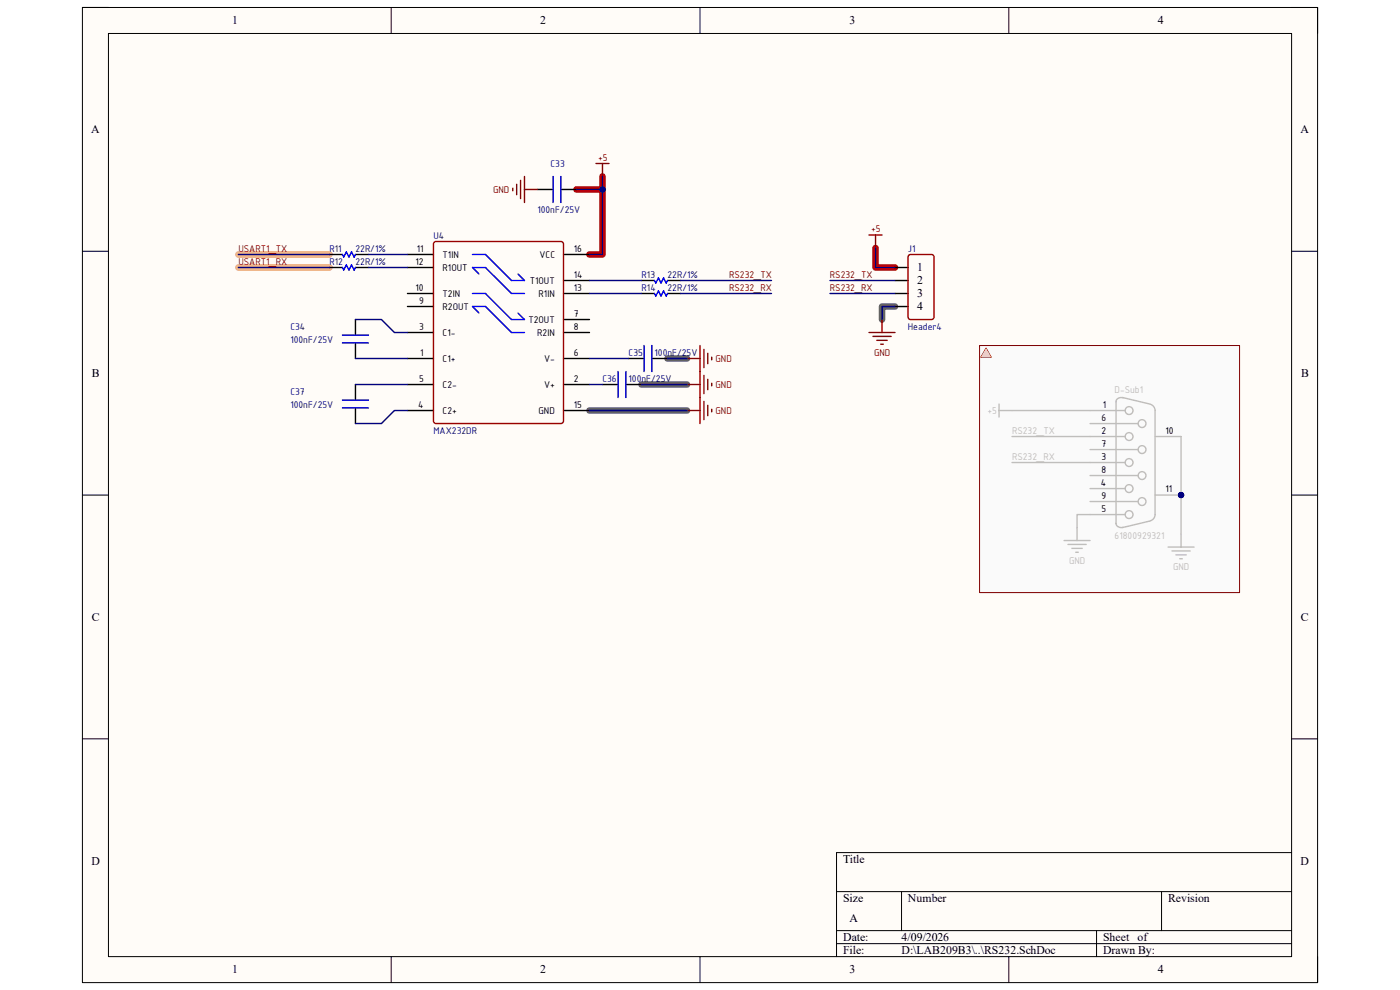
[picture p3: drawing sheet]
<svg xmlns="http://www.w3.org/2000/svg" width="297mm" height="210mm" viewBox="0 0 297 210" stroke-linecap="round" stroke-linejoin="round" font-family="sans-serif">
<path d="M17.5 1.6h262v206.8h-262z" fill-rule="evenodd" fill="#fffcf8"/>
<path d="M17.5 1.6h262v206.8h-262z" fill="none" stroke="#000" stroke-width=".21"/>
<path d="M23 7.1h251v195.8h-251z" fill-rule="evenodd" fill="#fffcf8"/>
<g fill="none" stroke="#000" stroke-width=".21">
<path d="M17.5 1.6h5.5M23 7.1h251v195.8h-251zM83 1.6v5.5M148.5 1.6v5.5M214 1.6v5.5M274 1.6h5.5v5.5M17.5 53.3h5.5M274 53.3h5.5M17.5 105h5.5M274 105h5.5M17.5 156.7h5.5M274 156.7h5.5"/>
<path d="M177.5 189.1h96.5M177.5 197.4h96.5M191.3 189.1v8.3M232.6 197.4v5.5M246.4 189.1v8.3M274 180.9h-96.5v22M83 202.9v5.5M148.5 202.9v5.5M177.5 200.2h96.5M214 202.9v5.5M279.5 202.9v5.5"/>
</g>
<path d="M141.6 76.1h4.1M189.9 65h-2.8v2.8M125.1 87.1h20.6M136.1 81.6h9.6" fill="none" stroke="#666" stroke-width="1.4"/>
<path d="M127.8 37.4v16.6h-2.7M122.3 40.2h5.5M185.7 52.6v4.1h4.2" fill="none" stroke="#c00" stroke-width="1.4"/>
<path d="M50.6 56.7h19.3M50.6 54h19.3" fill="none" stroke="#f6b26b" stroke-width="1.4"/>
<path d="M207.8 73.3h55.2v52.4h-55.2z" fill-rule="evenodd" fill="#fafafa"/>
<g fill="none" stroke="#000" stroke-width=".3">
<path d="M86.4 54h5.6M86.4 56.7h5.6M114 40.2h3.3M119 40.2h3.3M119.5 54h5.6M119.5 59.5h5.6M136.1 59.5h2.7M141.6 59.5h2.8M75.4 67.8v3.3M75.4 72.7v3.4M86.4 76.1h5.6M86.4 70.5h5.6"/>
<path d="M86.4 65h5.6M86.4 62.3h5.6M119.5 76.1h5.6M119.5 70.5h5.6M119.5 67.8h5.6M119.5 62.3h5.6M133.3 76.1h3.3M136.1 62.3h2.7M138.3 76.1h3.3M141.6 62.3h2.8M75.4 81.6v3.3M75.4 86.5v3.3"/>
<path d="M86.4 81.6h5.6M86.4 87.1h5.6M119.5 81.6h5.6M119.5 87.1h5.6M127.8 81.6h3.3M132.8 81.6h3.3"/>
</g>
<path d="M92 51.5l.5-.3h26.5l.5 .3v37.8l-.2 .5h-26.8l-.5-.2z" fill="none" stroke="#980000" stroke-width=".3"/>
<g fill="none" stroke="#00f" stroke-width=".3">
<path d="M117.3 37.4v5.6M119 37.4v5.6M100.2 54h2.8l5.5 5.5h2.8l-1.4-1.4M101.6 58.1l-1.4-1.4h2.8l5.5 5.6h2.8M138.8 59.5l.3 .6 .6-1.1 .5 1.1 .6-1.1 .5 1.1 .3-.6M72.6 71.1h5.6M72.6 72.7h5.6M100.2 62.3h2.8l5.5 5.5h2.8l-1.4-1.4M101.6 66.4l-1.4-1.4h2.8l5.5 5.5h2.8M131.1 78.8v5.5M132.8 78.8v5.5M136.6 73.3v5.5"/>
<path d="M138.3 73.3v5.5M138.8 62.3l.3 .5 .6-1.1 .5 1.1 .6-1.1 .5 1.1 .3-.5M72.6 84.9h5.6M72.6 86.5h5.6"/>
</g>
<g fill="none" stroke="#800000" stroke-width=".3">
<path d="M108.8 39.9v.6M109.6 39.1v2.2M110.4 38.3v3.8M111.3 37.4v5.6M126.4 34.7h2.8M127.8 34.7v2.7M111.3 40.2h2.7M145.7 76.1h2.8M148.5 73.3v16.5M149.3 74.1v3.9M149.3 79.6v3.9M150.2 75v2.2"/>
<path d="M151 75.8v.5M145.7 81.6h2.8M145.7 87.1h2.8M149.3 85.2v3.8M150.2 80.5v2.2M150.2 86v2.2M151 81.3v.5M151 86.8v.6"/>
</g>
<path d="M247.8 116.1h5.5M248.6 116.9h3.9M249.5 117.7h2.2M250.3 118.5h.5M250.6 113.3v2.8" fill="none" stroke="#bfbebc" stroke-width=".3"/>
<circle cx="250.6" cy="105" r=".55" fill="#000080"/>
<circle cx="250.6" cy="105" r=".55" fill="none" stroke="#000080" stroke-width=".21"/>
<g fill="none" stroke="#bfbebc" stroke-width=".3">
<path d="M231.3 92.6h7.4M231.3 87.1h7.4M231.3 98.1h7.4M231.3 89.9h10.2M231.3 95.4h10.2M236.8 87.1v22.1M245 92.6h5.6M231.3 103.6h7.4M231.3 109.2h7.4M231.3 100.9h10.2M231.3 106.4h10.2M245 105h5.6"/>
<circle cx="239.5" cy="92.6" r=".83"/>
<circle cx="239.5" cy="98.1" r=".83"/>
<circle cx="239.5" cy="87.1" r=".83"/>
<circle cx="242.3" cy="89.9" r=".83"/>
<circle cx="242.3" cy="95.4" r=".83"/>
<circle cx="239.5" cy="103.6" r=".83"/>
<circle cx="239.5" cy="109.2" r=".83"/>
<circle cx="242.3" cy="106.4" r=".83"/>
<circle cx="242.3" cy="100.9" r=".83"/>
</g>
<circle cx="250.6" cy="105" r=".55" fill="#000080"/>
<circle cx="250.6" cy="105" r=".55" fill="none" stroke="#000080" stroke-width=".21"/>
<g fill="none" stroke="#bfbebc" stroke-width=".3">
<path d="M211.9 85.7v2.8M211.9 87.1h2.8M236.8 85.2v1.9M238.1 84.3l5.8 1.4M238.3 84.4a1.03 1.03 0 0 0-1.5 .9M244 85.8a1.38 1.38 0 0 1 1 1.3v22.1a1.38 1.38 0 0 1-1 1.3M225.7 114.7h5.6M226.6 115.5h3.8M227.4 116.3h2.2M228.2 117.2h.6M228.5 111.9v2.8M236.8 109.2v1.9"/>
<path d="M236.8 111a1.08 1.08 0 0 0 1.5 .9M243.9 110.5l-5.8 1.4"/>
</g>
<path d="M184.4 49.9h2.7M185.7 49.9v2.7M184.4 70.5h5.5M185.2 71.4h3.9M186 72.2h2.2M186.8 73h.6M187.1 67.8v2.7" fill="none" stroke="#800000" stroke-width=".3"/>
<path d="M69.9 56.7h2.7M69.9 54h2.7M75.4 56.7h2.8M75.4 54h2.8M189.9 56.7h2.7M189.9 59.5h2.7M189.9 62.3h2.7M189.9 65h2.7" fill="none" stroke="#000" stroke-width=".3"/>
<path d="M192.9 54.1l4.7-.1 .5 .3 .1 12.9-.3 .5-4.7 .1-.5-.3-.1-13z" fill="none" stroke="#980000" stroke-width=".3"/>
<path d="M72.6 54l.3 .5 .6-1.1 .5 1.1 .6-1.1 .5 1.1 .3-.5M72.6 56.7l.3 .6 .6-1.1 .5 1.1 .6-1.1 .5 1.1 .3-.6" fill="none" stroke="#00f" stroke-width=".3"/>
<path d="M127.8 37.4v16.6h-2.7M75.4 67.8h5.5l2.8 2.7h2.7M75.4 76.1h11M125.1 76.1h8.2M75.4 81.6h11M86.4 87.1h-2.7l-2.8 2.7h-5.5M125.1 81.6h2.7M125.1 87.1h20.6" fill="none" stroke="#000080" stroke-width=".3"/>
<circle cx="127.8" cy="40.2" r=".55" fill="#000080"/>
<circle cx="127.8" cy="40.2" r=".55" fill="none" stroke="#000080" stroke-width=".21"/>
<path d="M122.3 40.2h5.5" fill="none" stroke="#000080" stroke-width=".3"/>
<circle cx="127.8" cy="40.2" r=".55" fill="#000080"/>
<circle cx="127.8" cy="40.2" r=".55" fill="none" stroke="#000080" stroke-width=".21"/>
<path d="M125.1 59.5h11M144.4 59.5h19.3M176.1 59.5h13.8M125.1 62.3h11M141.6 76.1h4.1M144.4 62.3h19.3M176.1 62.3h13.8M189.9 65h-2.8v2.8M136.1 81.6h9.6" fill="none" stroke="#000080" stroke-width=".3"/>
<path d="M250.6 92.6v20.7" fill="none" stroke="#bfbebc" stroke-width=".3"/>
<circle cx="250.6" cy="105" r=".55" fill="#000080"/>
<circle cx="250.6" cy="105" r=".55" fill="none" stroke="#000080" stroke-width=".21"/>
<path d="M214.7 92.6h16.6M214.7 98.1h16.6M214.7 87.1h16.6M231.3 109.2h-2.8v2.7" fill="none" stroke="#bfbebc" stroke-width=".3"/>
<path d="M50.6 56.7h19.3M50.6 54h19.3M78.2 56.7h8.2M78.2 54h8.2M185.7 52.6v4.1h4.2" fill="none" stroke="#000080" stroke-width=".3"/>
<path d="M207.8 73.3h55.2v52.4h-55.2z" fill="none" stroke="#800000" stroke-width=".21"/>
<path d="M209.2 73.9l1.1 1.9h-2.2z" fill="none" stroke="#900" stroke-width=".21"/>
<path d="M209.2 73.9l1.1 1.9h-2.2z" fill="#fec8c8"/>
<g font-size="2.5">
<text x="49.3" y="5.2">1</text>
<text x="114.6" y="5.2">2</text>
<text x="180.2" y="5.2">3</text>
<text x="245.6" y="5.2">4</text>
<text x="19.3" y="28.3">A</text>
<text x="275.9" y="28.3">A</text>
<text x="194.6" y="57.6">1</text>
<text x="194.6" y="60.3">2</text>
<text x="194.6" y="63.1">3</text>
<text x="194.6" y="65.8">4</text>
<text x="19.5" y="80">B</text>
<text x="276" y="80">B</text>
<text x="19.5" y="131.7">C</text>
<text x="276" y="131.7">C</text>
<text x="19.4" y="183.4">D</text>
<text x="178.9" y="183">Title</text>
<text x="275.9" y="183.4">D</text>
<text x="178.9" y="191.3">Size</text>
<text x="192.6" y="191.3">Number</text>
<text x="247.8" y="191.3">Revision</text>
<text x="180.2" y="195.5">A</text>
<text x="178.9" y="199.6">Date:</text>
<text x="178.9" y="202.4">File:</text>
<text x="191.3" y="199.6">4/09/2026</text>
<text x="191.3" y="202.4">D:\LAB209B3\..\RS232.SchDoc</text>
<text x="234" y="202.4">Drawn By:</text>
<text x="234" y="199.6">Sheet</text>
<text x="241.4" y="199.6">of</text>
<text x="49.3" y="206.5">1</text>
<text x="114.6" y="206.5">2</text>
<text x="180.2" y="206.5">3</text>
<text x="245.6" y="206.5">4</text>
</g>
<g font-size="2.2" fill="#000080">
<text x="116.8" y="35.5">C33</text>
<text x="114" y="45.1">100nF/25V</text>
<text x="69.9" y="53.4">R11</text>
<text x="75.4" y="53.4">22R/1%</text>
<text x="91.9" y="50.6">U4</text>
<text x="192.6" y="53.4">J1</text>
<text x="69.9" y="56.1">R12</text>
<text x="75.4" y="56.1">22R/1%</text>
<text x="136.1" y="58.9">R13</text>
<text x="141.6" y="58.9">22R/1%</text>
<text x="136.1" y="61.7">R14</text>
<text x="141.6" y="61.7">22R/1%</text>
<text x="61.6" y="69.9">C34</text>
<text x="192.6" y="69.9">Header4</text>
<text x="61.6" y="72.7">100nF/25V</text>
<text x="133.3" y="75.4">C35</text>
<text x="138.9" y="75.4">100nF/25V</text>
<text x="61.6" y="83.7">C37</text>
<text x="127.8" y="81">C36</text>
<text x="133.4" y="81">100nF/25V</text>
<text x="61.6" y="86.5">100nF/25V</text>
<text x="91.9" y="92">MAX232DR</text>
</g>
<g font-size="2.2" fill="#800000">
<text x="126.9" y="34.1">+5</text>
<text x="104.6" y="41">GND</text>
<text x="50.6" y="53.4">USART1_TX</text>
<text x="184.8" y="49.2">+5</text>
<text x="50.6" y="56.1">USART1_RX</text>
<text x="154.7" y="58.9">RS232_TX</text>
<text x="176.1" y="58.9">RS232_TX</text>
<text x="154.7" y="61.7">RS232_RX</text>
<text x="176.1" y="61.7">RS232_RX</text>
<text x="151.8" y="76.8">GND</text>
<text x="185.5" y="75.4">GND</text>
<text x="151.8" y="82.3">GND</text>
<text x="151.8" y="87.9">GND</text>
</g>
<g font-size="2.2">
<text x="88.4" y="53.4">11</text>
<text x="121.8" y="53.4">16</text>
<text x="88.1" y="56.1">12</text>
<text x="93.9" y="54.8">T1IN</text>
<text x="93.9" y="57.5">R1OUT</text>
<text x="114.4" y="54.8">VCC</text>
<text x="121.8" y="58.9">14</text>
<text x="88.1" y="61.7">10</text>
<text x="88.9" y="64.4">9</text>
<text x="93.9" y="65.8">R2OUT</text>
<text x="93.9" y="63">T2IN</text>
<text x="112.4" y="60.3">T1OUT</text>
<text x="114.3" y="63">R1IN</text>
<text x="121.8" y="61.7">13</text>
<text x="88.9" y="69.9">3</text>
<text x="93.9" y="71.3">C1-</text>
<text x="112.1" y="68.6">T2OUT</text>
<text x="114" y="71.3">R2IN</text>
<text x="121.8" y="67.2">7</text>
<text x="121.8" y="69.9">8</text>
<text x="89.2" y="75.4">1</text>
<text x="93.9" y="76.8">C1+</text>
<text x="115.4" y="76.8">V-</text>
<text x="121.8" y="75.4">6</text>
<text x="88.9" y="81">5</text>
<text x="93.9" y="82.3">C2-</text>
<text x="115.4" y="82.3">V+</text>
<text x="121.8" y="81">2</text>
<text x="88.7" y="86.5">4</text>
<text x="93.9" y="87.9">C2+</text>
<text x="114.3" y="87.9">GND</text>
<text x="121.8" y="86.5">15</text>
<text x="233.7" y="89.2">6</text>
<text x="234" y="86.5">1</text>
<text x="233.7" y="92">2</text>
<text x="233.7" y="94.7">7</text>
<text x="247.2" y="92">10</text>
<text x="233.7" y="97.5">3</text>
<text x="233.7" y="100.3">8</text>
<text x="233.6" y="103">4</text>
<text x="233.7" y="105.8">9</text>
<text x="247.2" y="104.4">11</text>
<text x="233.7" y="108.5">5</text>
</g>
<g font-size="2.2" fill="#bfbebc">
<text x="236.5" y="83.4">D-Sub1</text>
<text x="209.5" y="87.9">+5</text>
<text x="214.7" y="92">RS232_TX</text>
<text x="214.7" y="97.5">RS232_RX</text>
<text x="226.8" y="119.6">GND</text>
<text x="236.5" y="114.3">61800929321</text>
<text x="248.9" y="120.9">GND</text>
</g>
</svg>
